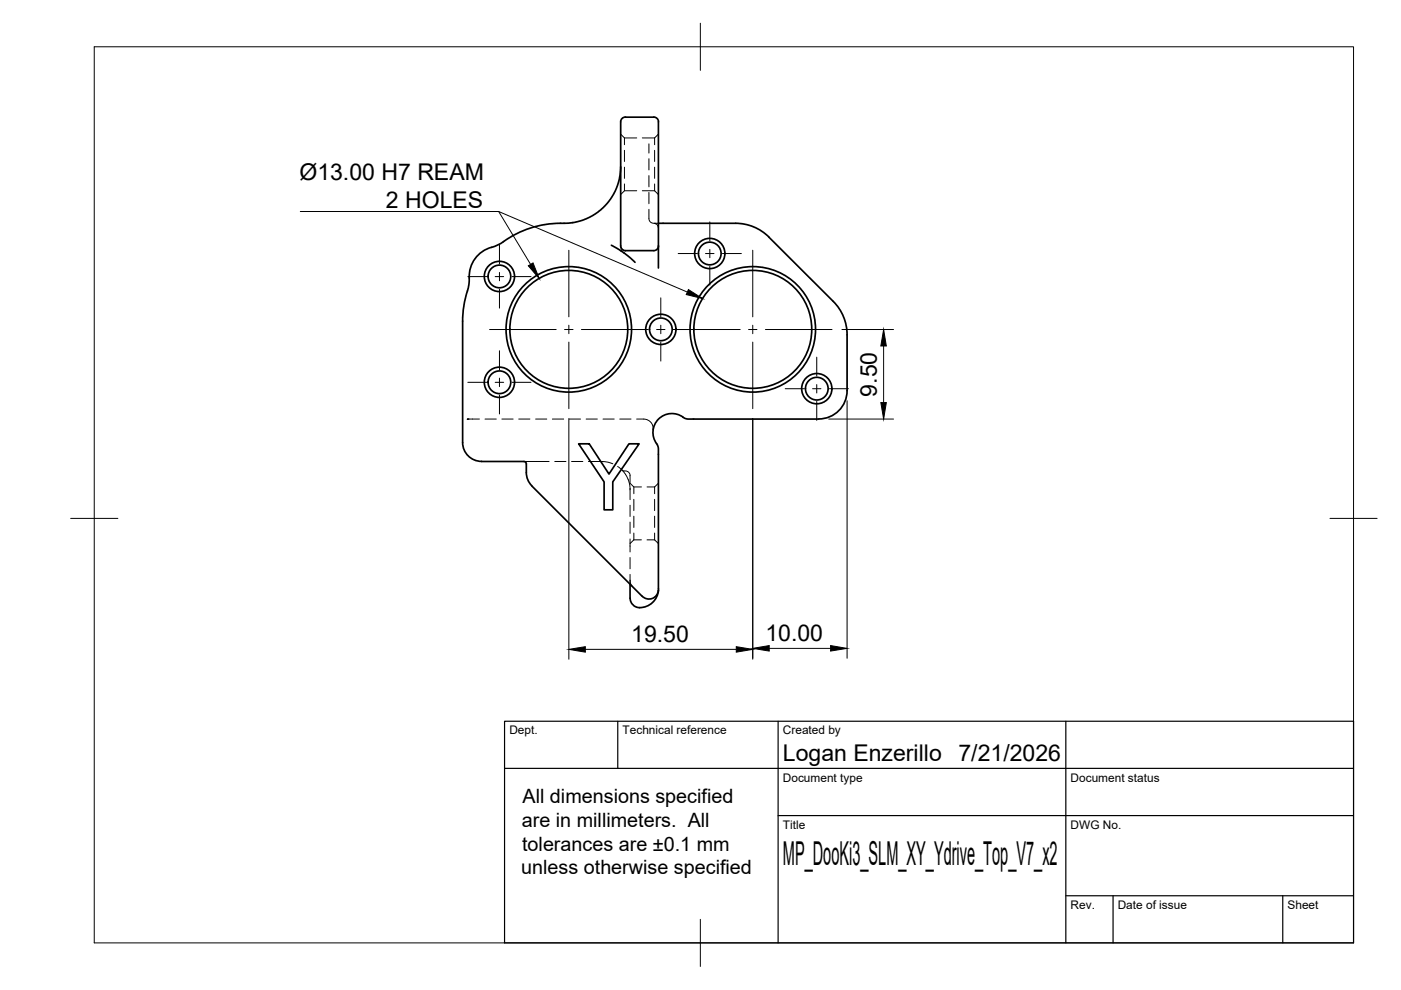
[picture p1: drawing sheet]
<svg xmlns="http://www.w3.org/2000/svg" width="297mm" height="210mm" viewBox="0 0 297 210" stroke-linecap="round" stroke-linejoin="round" font-family="sans-serif">
<!-- layer: Visible -->
<g fill="none" stroke="#000" stroke-width=".36">
<path d="M131.6 35.3l-.3 2.8-.7 1.9-1 1.9-1.3 1.7-2.2 1.8-2 1.1-2.2 .6-2.3 .2M132.6 24.8h6M132.6 24.8a1.41 1.41 0 0 0-1 1.7v24.1a3.5 3.5 0 0 0 .3 2.2l.7 .3M138.6 24.8a1.09 1.09 0 0 1 1 1.4v25.9M104.2 52.4a6.6 6.6 0 0 0-4.7 7.2l-.2 1.4a22.2 22.2 0 0 0-1.2 7.1v25.7M119.6 47.3a21.5 21.5 0 0 0-13.7 4.4l-1.7 .8M129.6 52l2.7 1.6 2.3 2M139.6 52.1v4.7M139.6 47.3h16.4a10 10 0 0 1 7 3M139.6 52.1a1.01 1.01 0 0 1-1 1h-6M163 50.3l13.7 13.6a10 10 0 0 1 2.9 7.1v11.8a6 6 0 0 1-6 6.1h-27.8l-.5-.2a4.1 4.1 0 0 0-5.7 .2 4.1 4.1 0 0 0-.1 5.6l.1 .6v29.8M98.1 93.8a4 4 0 0 0 4 4h9l.2 .1 .3 .4"/>
<path d="M111.6 98.4a5.4 5.4 0 0 0 .8 4.2l.4 .4M122.7 94.1h2.2l4.2 6.4 4.2-6.4h2.2l-5.6 8.1v5.9h-1.8v-5.9zM112.8 103l23.4 23.4a2 2 0 0 0 2.1 .5 2 2 0 0 0 1.3-1.7M133.6 123.9v2.9M139.6 124.8a3.8 3.8 0 0 1-5 3.8 2 2 0 0 1-1-1.8"/>
<circle cx="105.9" cy="58.6" r="3.2"/>
<circle cx="105.9" cy="58.6" r="2.4"/>
<circle cx="150.5" cy="53.7" r="3.2"/>
<circle cx="150.5" cy="53.7" r="2.4"/>
<circle cx="120.6" cy="69.8" r="13.3"/>
<circle cx="120.6" cy="69.8" r="12.5"/>
<circle cx="140.1" cy="69.8" r="3.2"/>
<circle cx="140.1" cy="69.8" r="2.4"/>
<circle cx="159.6" cy="69.8" r="13.3"/>
<circle cx="159.6" cy="69.8" r="12.5"/>
<circle cx="105.9" cy="81.1" r="3.2"/>
<circle cx="105.9" cy="81.1" r="2.4"/>
<circle cx="173.2" cy="82.4" r="3.2"/>
<circle cx="173.2" cy="82.4" r="2.4"/>
</g>
<!-- layer: Hidden -->
<g fill="none" stroke="#000" stroke-width=".21">
<path d="M131.6 28.4l.8 .8h2.6M132.4 29.2v1.5M132.4 31.9v2.3M132.4 35.4v2.4M132.4 39v1.4M136.2 29.2h2.6M137.6 30.5v2M137.6 33.6v2.4M137.6 37.2v2.4M138.8 39v1.4M138.8 35.4v2.4M138.8 31.9v2.3"/>
<path d="M138.8 29.2v1.5M139.6 28.4l-.8 .8M131.6 52.1l.2 .7 .8 .3M132.4 40.4l-.8 .8M132.4 40.4h2.6M136.2 40.4h2.6M137.6 44.4v1.9a1.06 1.06 0 0 0 1.3 1M137.6 40.8v2.4M138.8 40.4l.8 .8M138.9 47.3l.5 .5 .2 .5M138.9 47.3h.7M99.4 88.9h-.3h2.5"/>
<path d="M102.8 88.9h2.4M106.4 88.9h2.4M110 88.9h2.4M111.1 97.8h5.3M113.6 88.9h2.3M117.1 88.9h2.4M117.6 97.8h2.4M120.7 88.9h2.4M121.2 97.8h2.4M124.3 88.9h2.3M124.8 97.8a11.3 11.3 0 0 1 4.7 .4l.4 .1M127.8 88.9h2.4"/>
<path d="M131 98.9a5.1 5.1 0 0 1 1.8 2l.6 1.5 .2 1.4M131.4 88.9h2.4M131.9 99.7l.2 .1a1.24 1.24 0 0 1 1.5 1.7v.9M135 88.9a3.8 3.8 0 0 1 2.6 .3l.7 .8 .2 1.1M133.6 103.6v2.3M133.6 107.1v2.4M133.6 110.7v2.4M133.6 114.3v2.7M133.6 102.5l.8 .7h1.6M133.6 118.2v2.4M134.4 103.2v1.5M134.4 105.9v2.4"/>
<path d="M134.4 109.4v2.4M134.4 113v1.5M134.4 114.5l-.8 .7M134.4 114.5h1.6M137.2 103.2h1.6M137.2 114.5h1.6M138.8 113v1.5M138.8 109.4v2.4M138.8 105.9v2.4M138.8 103.2v1.5M138.8 114.5l.8 .7M139.6 102.5l-.8 .7"/>
<path d="M133.6 123l.1 .9 .3 .4M133.6 121.8v2.1"/>
</g>
<!-- layer: BORDER -->
<path d="M20 9.9h267v190h-267zM148.5 4.9v10M15 109.9h10M282 109.9h10M148.5 194.9v10" fill="none" stroke="#000" stroke-width=".21"/>
<!-- layer: Smart Centers -->
<g fill="none" stroke="#000" stroke-width=".21">
<path d="M99.2 58.6h4M105 58.6h1.8M105.9 51.9v4.1M105.9 57.8v1.7M108.6 58.6h4M120.6 53.1v14.1M143.8 53.8h4M149.6 53.8h1.8M150.5 47v4.1M150.5 52.9v1.7M150.5 56.4v4M153.2 53.8h4"/>
<path d="M159.6 53.1v14.1M103.8 69.9h14.1M105.9 61.3v4M105.9 74.4v4M119.7 69.9h1.8M120.6 69v1.8M120.6 72.5v14.1M123.3 69.9h14.1M139.2 69.9h1.8M140.1 63.2v4M140.1 69v1.8M140.1 72.5v4.1"/>
<path d="M142.8 69.9h14.1M158.7 69.9h1.8M159.6 69v1.8M159.6 72.5v14.1M162.3 69.9h14.1M173.2 75.7v4M99.2 81.1h4M105 81.1h1.8M105.9 80.2v1.8M105.9 83.7v4.1M108.6 81.1h4M166.5 82.4h4"/>
<path d="M172.3 82.4h1.8M173.2 81.5v1.8M173.2 85.1v4M175.9 82.4h4"/>
</g>
<!-- layer: FD_Dimensions -->
<path d="M178.5 69.9h10.9M187.3 73.4v12M120.6 88.7v51.1M159.6 88.7v51.1M175.7 88.9h13.7M179.6 85v54.6M124.1 137.7h32M163.1 137.5h13" fill="none" stroke="#000" stroke-width=".21"/>
<path d="M187.3 69.9l.6 3.5h-1.1zM186.8 85.4h1.1l-.6 3.5zM120.6 137.7l3.5-.6v1.2zM156.1 137.1l3.5 .6-3.5 .6zM159.6 137.5l3.5-.6v1.1zM176.1 136.9l3.5 .6-3.5 .5z" fill="#000" stroke="#000" stroke-width=".21"/>
<!-- layer: Leaders -->
<path d="M112 56.4l1-.7 1.3 3.3zM146 61.4l2.9 1.9-3.4-.8z" fill="#000" stroke="#000" stroke-width=".21"/>
<path d="M63.7 44.8h42l6.8 11.3M102.2 44.8h3.5l40 17.1" fill="none" stroke="#000" stroke-width=".21"/>
<!-- layer: TITLEBLOCK -->
<path d="M107 152.9h180v47h-180zM131 152.9v10M165 152.9v47M226 152.9v47M107 162.9h180M165 172.9h122M226 189.9h61M236 189.9v10M272 189.9v10" fill="none" stroke="#000" stroke-width=".25"/>
<text font-size="7" x="166" y="183.4">MP_DooKi3_SLM_XY_Ydrive_Top_V7_x2</text>
<g font-size="4.9">
<text x="63.5" y="38.2">Ø13.00 H7 REAM</text>
<text x="81.8" y="44.1">2 HOLES</text>
<text x="185.9" y="84.1" transform="rotate(-90 185.9 84.1)">9.50</text>
<text x="133.8" y="136.2">19.50</text>
<text x="162.3" y="136">10.00</text>
<text x="166" y="161.4">Logan Enzerillo</text>
<text x="203.2" y="161.4">7/21/2026</text>
</g>
<g font-size="4.2">
<text x="110.8" y="170.3">All dimensions specified</text>
<text x="110.6" y="175.3">are in millimeters. All</text>
<text x="110.5" y="185.4">unless otherwise specified</text>
<text x="110.7" y="180.3">tolerances are ±0.1 mm</text>
</g>
<g font-size="2.5">
<text x="108" y="155.7">Dept.</text>
<text x="132" y="155.7">Technical reference</text>
<text x="166" y="155.7">Created by</text>
<text x="166" y="165.7">Document type</text>
<text x="227" y="165.7">Document status</text>
<text x="166" y="175.7">Title</text>
<text x="227" y="175.7">DWG No.</text>
<text x="227" y="192.7">Rev.</text>
<text x="237" y="192.7">Date of issue</text>
<text x="273" y="192.7">Sheet</text>
</g>
</svg>
